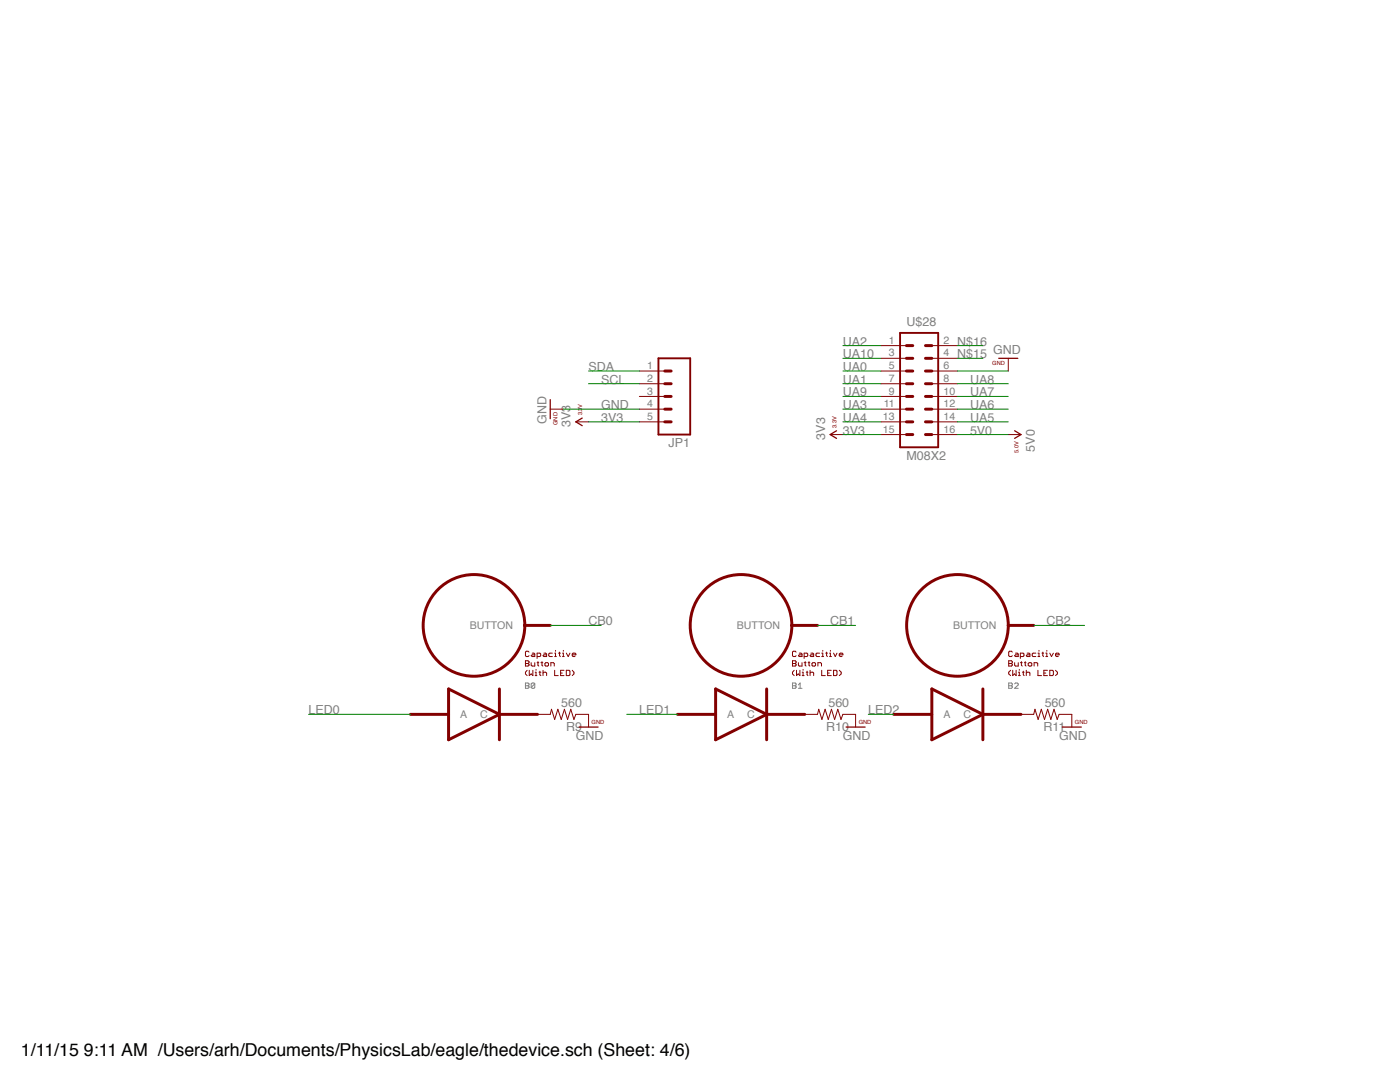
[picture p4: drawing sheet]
<svg xmlns="http://www.w3.org/2000/svg" width="279mm" height="216mm" viewBox="0 0 279 216" stroke-linecap="round" stroke-linejoin="round" font-family="sans-serif">
<path d="M104.9 136.3h.5l.2 .2v.2l-.2 .1 .2 .4-.2 .1h-.5zM104.9 136.8h.5M106.7 136.5l-.1-.2-.6 .2v.7M106.7 136.5v.7l-.1 .1-.6-.1M106.7 136.5l-.7 .7M158.2 136.3h.5l.2 .2-.2 .3 .2 .4-.2 .1h-.5zM158.2 136.8h.5M159.3 137.3h.8M159.3 136.7l.4-.4v1M201.3 136.3h.6l.1 .2-.1 .3 .1 .4-.1 .1h-.6zM201.3 136.8h.6M202.5 136.5l.2-.2 .5 .2v.2l-.7 .6h.7" fill="none" stroke="#808080" stroke-width=".2"/>
<g fill="none" stroke="#820000" stroke-width=".2">
<path d="M127.6 74h5.1M127.6 76.6h5.1M127.6 79.1h5.1M175.8 69h5.1M175.8 71.5h5.1M175.8 74h5.1M175.8 76.6h5.1M175.8 79.1h5.1M186 69h5.1M186 71.5h5.1M186 74h5.1M186 76.6h5.1"/>
<path d="M186 79.1h5.1M201.2 71.5v2.5M109.8 81.6h2.6M114.9 84.2h2.6M127.6 81.6h5.1M127.6 84.2h5.1M165.7 86.7h2.5M175.8 86.7h5.1M175.8 81.6h5.1M175.8 84.2h5.1M186 86.7h5.1M186 81.6h5.1"/>
<path d="M186 84.2h5.1M201.2 86.7h2.6M104.7 124.8h5.1M104.9 131.8h.5l.2 .2v.2l-.2 .2 .2 .3-.2 .2h-.5zM104.9 132.4h.5M105.2 133.8l-.3 .3v.4l.3 .3M105.6 130.1l-.2-.2h-.4l-.1 .2v.7l.1 .2 .6-.2M105.6 133.8v1l.4-.3 .3 .3v-1M106 132.2v.5l.2 .2h.5v-.7M106.2 130.3h.4l.1 .2v.5h-.5l-.2-.2 .2-.1h.5M106.8 134.1h.2v.7M106.8 134.8h.3"/>
<path d="M107 133.6v.2M107.2 131h.5l.2-.2v-.3l-.2-.2h-.5v1.1M107.2 132.2h.3M107.4 132v.7l.1 .2M107.6 134.1h.3M107.7 133.9v.7l.2 .2M107.9 132.2h.4M108.2 132v.7l.1 .2M108.4 134.3l.1-.2h.4l.2 .2v.5M108.4 133.8v1M108.5 130.3l.6 .2v.5h-.6l-.1-.2 .1-.1h.6M108.8 132.4l.1-.2h.4l.2 .2v.3l-.2 .2h-.4l-.1-.2z"/>
<path d="M109.9 132.9v-.7h.5l.2 .2v.5M110.2 130.3h-.5l-.2 .2v.3l.2 .2h.5M110.7 131h.3M110.7 130.3h.2v.7M110.7 133.8v1h.7M110.9 129.8v.1M111.5 130.3h.3M111.7 130.1v.7l.1 .2M111.9 134.3h.3M112.3 131h.3M112.3 130.3h.1v.7M112.4 129.8v.1"/>
<path d="M112.6 133.8h-.7v1h.7M113 133.8h.6l.1 .1v.7l-.1 .2h-.6zM113 130.3l.4 .7 .3-.7M114.2 130.7h.7l-.1-.4h-.4l-.2 .2v.3l.2 .2h.4M114.2 133.8l.3 .3v.4l-.3 .3M158.1 124.8h5M158.2 131.8h.5l.2 .2-.2 .4 .2 .3-.2 .2h-.5zM158.2 132.4h.5M158.5 133.8l-.3 .3v.4l.3 .3M158.9 130.1l-.2-.2h-.4l-.1 .2v.7l.1 .2h.4l.2-.2M159 133.8v1l.3-.3 .3 .3v-1M159.3 132.2v.5l.2 .2h.6v-.7"/>
<path d="M159.5 130.3l.6 .2v.5h-.6l-.2-.2 .2-.1h.6M160.1 134.1h.2v.7M160.1 134.8h.4M160.3 133.6v.2M160.5 131h.5l.2-.2v-.3l-.2-.2h-.5v1.1M160.5 132.2h.4M160.7 132v.7l.2 .2M160.9 134.1h.3M161.1 133.9v.7l.1 .2M161.3 132.2h.3M161.5 132v.7l.1 .2M161.7 134.3l.1-.2h.4l.2 .2v.5"/>
<path d="M161.7 133.8v1M161.8 130.3h.4l.2 .2v.5h-.6l-.1-.2 .1-.1h.6M162 132.4l.2-.2h.4l.2 .2v.3l-.2 .2h-.4l-.2-.2zM163.2 132.9v-.7h.6l.1 .2v.5M163.6 130.3h-.6l-.2 .2v.3l.2 .2h.6M164 131h.4M164 130.3h.2v.7M164 133.8v1h.7M164.2 129.8v.1M164.8 130.3h.3M165 130.1v.7l.1 .2M165.2 134.3h.3"/>
<path d="M165.6 131h.3M165.6 130.3h.1v.7M165.7 129.8v.1M165.9 133.8h-.7v1h.7M166.4 133.8h.5l.1 .1v.7l-.1 .2h-.5zM166.4 130.3l.3 .7 .3-.7M167.5 130.7h.7l-.2-.4-.5 .2v.3l.5 .2M167.5 133.8l.4 .3v.4l-.4 .3M201.2 124.8h5.1M201.3 131.8h.6l.1 .2-.1 .4 .1 .3-.1 .2h-.6zM201.3 132.4h.6M201.7 133.8l-.4 .3v.4l.4 .3"/>
<path d="M202 130.1l-.1-.2h-.4l-.2 .2v.7l.2 .2h.4l.1-.2M202.1 133.8v1l.3-.3 .4 .3v-1M202.5 132.2v.5l.2 .2h.5v-.7M202.7 130.3l.5 .2v.5h-.5l-.2-.2 .2-.1h.5M203.3 134.1h.1v.7M203.3 134.8h.3M203.4 133.6v.2M203.6 131h.6l.2-.2v-.3l-.2-.2h-.6v1.1M203.6 132.2h.4M203.8 132v.7l.2 .2M204.1 134.1h.3M204.2 133.9v.7l.2 .2"/>
<path d="M204.4 132.2h.4M204.6 132v.7l.2 .2M204.8 134.3l.2-.2h.4l.1 .2v.5M204.8 133.8v1M205 130.3h.4l.1 .2v.5h-.5l-.2-.2 .2-.1h.5M205.2 132.4l.5-.2 .2 .2v.3l-.2 .2h-.3l-.2-.2zM206.4 132.9v-.7h.5l.2 .2v.5M206.7 130.3h-.5l-.2 .2v.3l.2 .2h.5M207.1 131h.4M207.1 130.3h.3v.7M207.1 133.8v1h.8M207.4 129.8v.1"/>
<path d="M207.9 130.3h.4M208.1 130.1v.7l.2 .2M208.3 134.3h.4M208.7 131h.4M208.7 130.3h.2v.7M208.9 129.8v.1M209 133.8h-.7v1h.7M209.5 130.3l.3 .7 .4-.7M209.5 133.8h.5l.2 .1v.7l-.2 .2h-.5zM210.6 130.7h.8l-.2-.4-.6 .2v.3l.6 .2M210.6 133.8l.4 .3v.4l-.4 .3M81.9 142.5h7.6"/>
<path d="M99.7 142.5h10.1l.3-1 .6 2.1 .6-2.1 .7 2.1 .6-2.1 .7 2.1 .6-2.1 .6 2.1 .4-1.1h2.6v2.6M135.2 142.5h7.6M153 142.5h10.1l.3-1 .6 2.1 .7-2.1 .6 2.1 .6-2.1 .7 2.1 .6-2.1 .6 2.1 .4-1.1h2.6v2.6M178.4 142.5h7.6M196.2 142.5h10.1l.2-1 .7 2.1 .6-2.1 .7 2.1 .6-2.1 .6 2.1 .7-2.1 .6 2.1 .4-1.1h2.5v2.6"/>
</g>
<path d="M109.8 79.7v3.8M199.3 71.5h3.8M116.2 83.4l-1.3 .8 1.3 .7M166.9 86l-1.2 .7 1.2 .8M202.5 86l1.3 .7-1.3 .8M89.5 137.5v10.1M142.8 137.5v10.1M186 137.5v10.1M115.6 145.1h3.8M168.9 145.1h3.8M212 145.1h3.8" fill="none" stroke="#820000" stroke-width=".25"/>
<g fill="none" stroke="#820000" stroke-width=".59">
<path d="M132.7 74h1.2M132.7 79.1h1.2M132.7 76.6h1.2M180.9 74h1.3M180.9 71.5h1.3M180.9 69h1.3M180.9 79.1h1.3M180.9 76.6h1.3M184.7 74h1.3M184.7 71.5h1.3M184.7 69h1.3M184.7 79.1h1.3"/>
<path d="M184.7 76.6h1.3M132.7 81.6h1.2M132.7 84.2h1.2M180.9 81.6h1.3M180.9 84.2h1.3M180.9 86.7h1.3M184.7 81.6h1.3M184.7 84.2h1.3M184.7 86.7h1.3M89.5 137.5l10.2 5-10.2 5.1zM99.7 137.5v10.1M104.7 124.8h5.1"/>
<path d="M142.8 137.5l10.2 5-10.2 5.1zM153 137.5v10.1M158.1 124.8h5M186 137.5l10.2 5-10.2 5.1zM196.2 137.5v10.1M201.2 124.8h5.1M81.9 142.5h7.6M99.7 142.5h7.6M135.2 142.5h7.6M153 142.5h7.6M178.4 142.5h7.6M196.2 142.5h7.6"/>
<circle cx="94.6" cy="124.8" r="10.1"/>
<circle cx="147.9" cy="124.8" r="10.1"/>
<circle cx="191.1" cy="124.8" r="10.1"/>
</g>
<path d="M131.4 71.5h6.3v15.2h-6.3zM179.6 66.4h7.6v22.8h-7.6z" fill="none" stroke="#820000" stroke-width=".38"/>
<g fill="none" stroke="#008100" stroke-width=".2">
<path d="M117.5 74h10.1M117.5 76.6h10.1M168.2 74h7.6M168.2 76.6h7.6M168.2 79.1h7.6M168.2 69h7.6M168.2 71.5h7.6M191.1 74h10.1M191.1 76.6h10.1M191.1 79.1h10.1M191.1 69h5.1M191.1 71.5h5.1"/>
<path d="M112.4 81.6h15.2M117.5 84.2h10.1M168.2 81.6h7.6M168.2 84.2h7.6M168.2 86.7h7.6M191.1 81.6h10.1M191.1 84.2h10.1M191.1 86.7h10.1M109.8 124.8h10.2M163.1 124.8h7.7M206.3 124.8h10.1M61.6 142.5h20.3"/>
<path d="M125.1 142.5h10.1M173.3 142.5h5.1"/>
</g>
<text font-size="3.6" x="4.2" y="210.7">1/11/15 9:11 AM /Users/arh/Documents/PhysicsLab/eagle/thedevice.sch (Sheet: 4/6)</text>
<g font-size="2.5" fill="#808080">
<text x="180.9" y="65.1">U$28</text>
<text x="168.2" y="71.5">UA10</text>
<text x="168.2" y="69">UA2</text>
<text x="191.1" y="71.5">N$15</text>
<text x="191.1" y="69">N$16</text>
<text x="198.2" y="70.7">GND</text>
<text x="117.4" y="74">SDA</text>
<text x="120" y="76.6">SCL</text>
<text x="168.2" y="74">UA0</text>
<text x="168.2" y="76.6">UA1</text>
<text x="193.6" y="76.6">UA8</text>
<text x="120" y="81.6">GND</text>
<text x="168.2" y="81.6">UA3</text>
<text x="168.2" y="79.1">UA9</text>
<text x="193.6" y="81.6">UA6</text>
<text x="193.6" y="79.1">UA7</text>
<text x="109.1" y="84.6" transform="rotate(-90 109.1 84.6)">GND</text>
<text x="113.9" y="85.2" transform="rotate(-90 113.9 85.2)">3V3</text>
<text x="120" y="84.2">3V3</text>
<text x="133.4" y="89.2">JP1</text>
<text x="164.6" y="87.7" transform="rotate(-90 164.6 87.7)">3V3</text>
<text x="168.2" y="86.7">3V3</text>
<text x="168.2" y="84.2">UA4</text>
<text x="193.6" y="84.2">UA5</text>
<text x="193.6" y="86.7">5V0</text>
<text x="180.9" y="91.8">M08X2</text>
<text x="206.5" y="90.1" transform="rotate(-90 206.5 90.1)">5V0</text>
<text x="117.4" y="124.8">CB0</text>
<text x="165.7" y="124.8">CB1</text>
<text x="208.8" y="124.8">CB2</text>
<text x="61.6" y="142.5">LED0</text>
<text x="112" y="141">560</text>
<text x="127.6" y="142.5">LED1</text>
<text x="165.3" y="141">560</text>
<text x="173.3" y="142.5">LED2</text>
<text x="208.5" y="141">560</text>
<text x="113" y="145.8">R9</text>
<text x="114.9" y="147.6">GND</text>
<text x="164.9" y="145.8">R10</text>
<text x="168.2" y="147.6">GND</text>
<text x="208.2" y="145.8">R11</text>
<text x="211.4" y="147.6">GND</text>
</g>
<g font-size="2.1" fill="#808080">
<text x="177.4" y="68.6">1</text>
<text x="177.4" y="71.1">3</text>
<text x="188.3" y="68.6">2</text>
<text x="188.3" y="71.1">4</text>
<text x="129.1" y="73.7">1</text>
<text x="129.1" y="76.2">2</text>
<text x="177.4" y="73.7">5</text>
<text x="177.4" y="76.2">7</text>
<text x="188.3" y="73.7">6</text>
<text x="188.3" y="76.2">8</text>
<text x="129.1" y="78.7">3</text>
<text x="129.1" y="81.3">4</text>
<text x="129.1" y="83.8">5</text>
<text x="176.2" y="83.8">13</text>
<text x="176.4" y="81.3">11</text>
<text x="177.4" y="78.7">9</text>
<text x="188.3" y="78.7">10</text>
<text x="188.3" y="81.3">12</text>
<text x="188.3" y="83.8">14</text>
<text x="176.2" y="86.4">15</text>
<text x="188.3" y="86.4">16</text>
<text x="93.7" y="125.5">BUTTON</text>
<text x="147.1" y="125.5">BUTTON</text>
<text x="190.2" y="125.5">BUTTON</text>
<text x="91.8" y="143.3">A</text>
<text x="95.8" y="143.3">C</text>
<text x="145.2" y="143.3">A</text>
<text x="149.1" y="143.3">C</text>
<text x="188.3" y="143.3">A</text>
<text x="192.3" y="143.3">C</text>
</g>
<g font-size="1.1" fill="#820000">
<text x="198" y="72.9">GND</text>
<text x="116.2" y="82.9" transform="rotate(-90 116.2 82.9)">3.3V</text>
<text x="111.3" y="84.8" transform="rotate(-90 111.3 84.8)">GND</text>
<text x="166.9" y="85.4" transform="rotate(-90 166.9 85.4)">3.3V</text>
<text x="203.3" y="90.3" transform="rotate(-90 203.3 90.3)">5.0V</text>
<text x="118.1" y="144.4">GND</text>
<text x="171.4" y="144.4">GND</text>
<text x="214.5" y="144.4">GND</text>
</g>
</svg>
